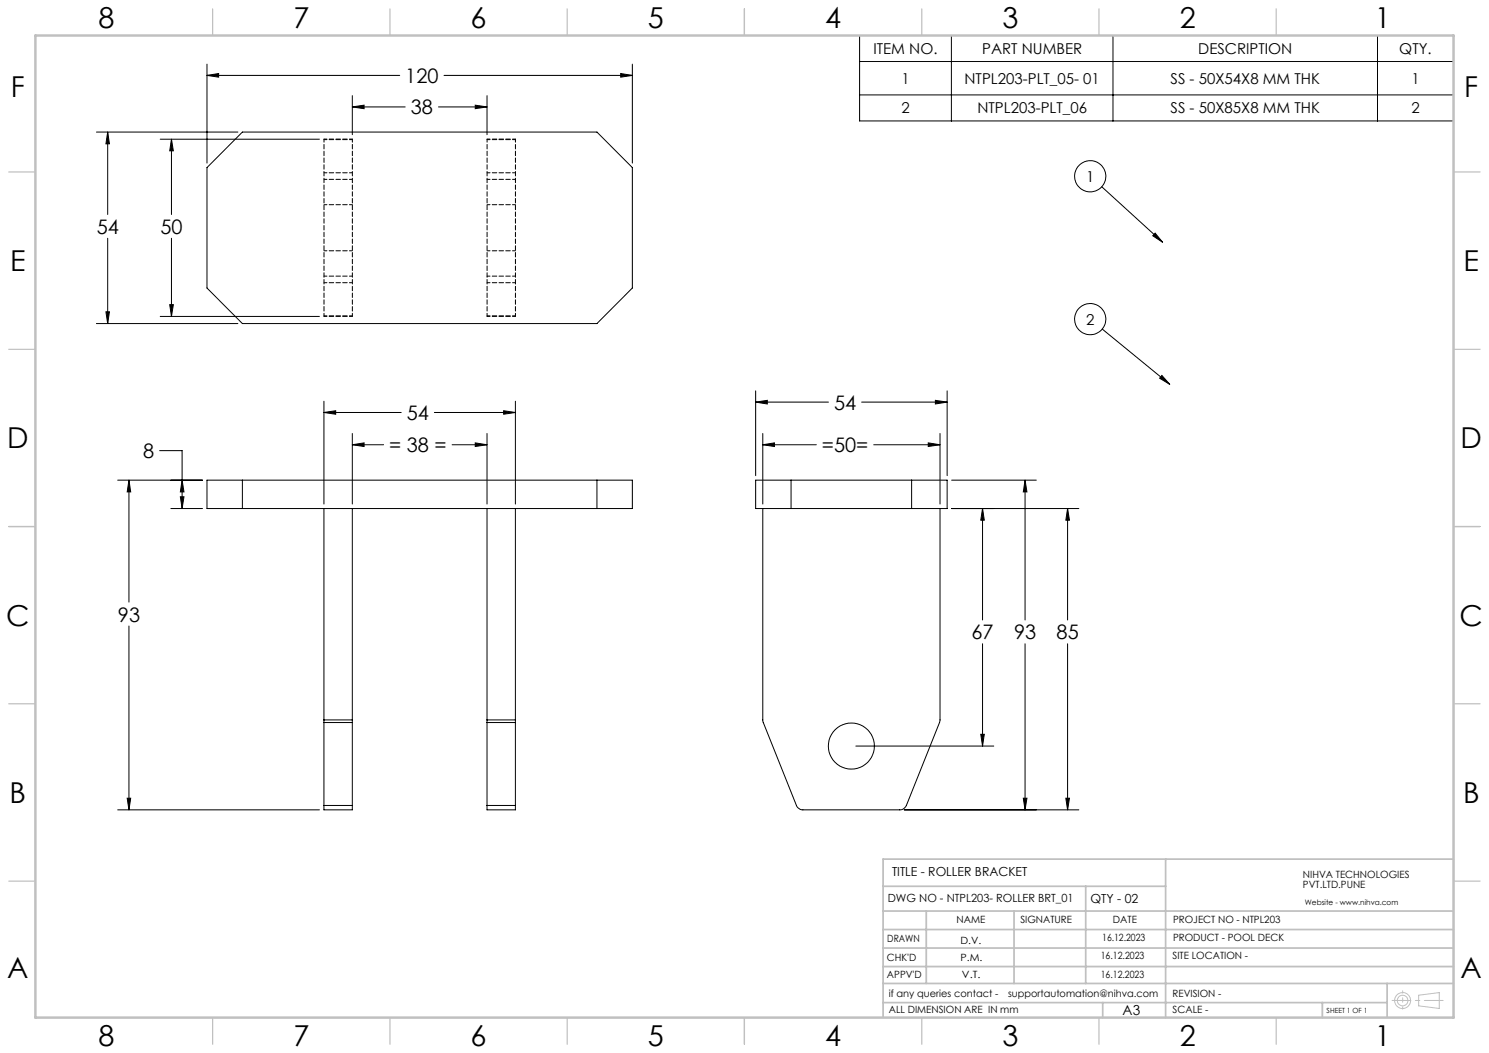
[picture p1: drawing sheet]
<svg xmlns="http://www.w3.org/2000/svg" width="420mm" height="297mm" viewBox="0 0 420 297" stroke-linecap="round" stroke-linejoin="round" font-family="sans-serif">
<g fill="none" stroke="#000" stroke-width=".28">
<path d="M58.4 18.1v27.9M178.4 18.1v27.9M242.5 10h167.5v24.1h-167.5zM242.5 17.4h167.5M268.4 10v24.1M313.9 10v24.1M388.5 10v24.1M27.2 37.2h39.9M30.4 37.2l.5 3.4h-1zM30.4 37.2v23.3M45.2 39.3h44.9M48.4 39.3l.5 3.2h-1z"/>
<path d="M48.4 39.3v21.2M58.4 21.3l3.3-.6v1.1zM58.4 21.3h54.3M68.4 37.2h100l10 10.1v33.9l-10 10.1h-100l-10-10.1v-33.9zM99.4 30.2l3.3-.5v1zM99.4 27v11M99.4 30.2h14.9M123.7 30.2h13.7M125.2 21.3h53.2M134.1 29.7l3.3 .5-3.3 .5zM137.4 27v11M175.1 20.7l3.3 .6-3.3 .5z"/>
<path d="M242.5 26.8h167.5M310.8 52.7l17.1 15.6M30.4 67.2v24.1M48.4 67.2v22M325.8 65.8l2.1 2.5-2.7-1.8zM27.2 91.3h39.9M29.9 87.9h1l-.5 3.4zM45.2 89.2h44.9M47.9 85.9h1l-.5 3.3zM310.9 92.8l19.1 15.6M91.4 116.3l3.3-.5v1zM91.4 113.2v29"/>
<path d="M91.4 116.3h21.8M122.5 116.3h22.9M142.1 115.8l3.3 .5-3.3 .5zM145.4 113.2v29M213.1 113.4l3.3-.5v1zM213.1 110.2v24M213.1 113.4h20.6M243 113.4h24.2M263.8 112.9l3.4 .5-3.4 .5zM267.2 110.2v24M327.7 105.9l2.3 2.5-2.9-1.7zM33.2 135.4h23.9"/>
<path d="M36.4 135.4l.5 3.3h-1zM36.4 135.4v34.4M45 127.1h6.4v16.3M51.4 135.4l.5 3.3h-1zM58.4 135.4h120v8h-120zM68.4 135.4v8M99.4 125.4l3.3-.5v1zM99.4 125.4h8.8M99.4 122.3v19.9M127.5 125.4h9.9M134.1 124.9l3.3 .5-3.3 .5zM137.4 122.3v19.9"/>
<path d="M168.4 135.4v8M213.1 135.4h54.1v8h-54.1zM215.2 125.4l3.2-.5v1zM215.2 122.3v19.9M215.2 125.4h15.1M223.1 135.4v8M246.5 125.4h18.6M257.1 135.4v8M261.8 124.9l3.3 .5-3.3 .5zM265.1 122.3v19.9M268.4 135.4h23.9M289.1 135.4l.6 3.3h-1.1z"/>
<path d="M289.1 135.4v39.5M48.2 143.4h8.9M50.9 140.1h1l-.5 3.3zM91.4 143.4v59.7M99.4 143.4v59.7M137.4 143.4v59.7M145.4 143.4v59.7M215.2 143.4v59.9l9.4 23.9a2.08 2.08 0 0 0 1.9 1.2h27.3a2.08 2.08 0 0 0 1.9-1.2l9.4-24v-59.8M268.4 143.4h35.9M277.1 143.4l.5 3.3h-1zM277.1 143.4v31.5M301.1 143.4l.6 3.3h-1.1z"/>
<path d="M301.1 143.4v31.5M36.4 176.6v51.8M277.1 181.6v28.8M289.1 181.6v46.8M301.1 181.6v46.8M91.4 203.1v.7M91.4 203.8v23.4M91.4 203.1h8M91.4 203.8h8M99.4 203.1v.7M99.4 203.8v23.4M137.4 203.1v.7"/>
<path d="M137.4 203.8v23.4M137.4 203.1h8M137.4 203.8h8M145.4 203.1v.7M145.4 203.8v23.4M241.4 210.4h38.9M276.6 207.1h1l-.5 3.3zM33.2 228.4h56.9M35.9 225.1h1l-.5 3.3zM91.4 227.2v1.2h8v-1.2M91.4 227.2h8M137.4 227.2v1.2h8v-1.2"/>
<path d="M137.4 227.2h8M255.1 228.4h49.2M288.6 225.1h1.1l-.6 3.3zM300.6 225.1h1.1l-.6 3.3z"/>
<circle cx="307.5" cy="49.7" r="4.4"/>
<circle cx="307.5" cy="90" r="4.4"/>
<circle cx="240.1" cy="210.4" r="6.5"/>
</g>
<g fill="none" stroke="#c0c0c0" stroke-width=".28">
<path d="M400.2 280.7l5.8-.7v4.4l-5.8-.7z"/>
<circle cx="395.6" cy="282.2" r="2.26"/>
<circle cx="395.6" cy="282.2" r="1.49"/>
</g>
<path d="M392.7 282.2h14.4" fill="none" stroke="#c0c0c0" stroke-width=".28" stroke-dasharray="15.2 1.3 1.3 1.3" stroke-dashoffset="9.9"/>
<path d="M395.7 279.5v5.1" fill="none" stroke="#c0c0c0" stroke-width=".28" stroke-dasharray="15.2 1.3 1.3 1.3" stroke-dashoffset="14.6"/>
<g fill="none" stroke="#c0c0c0" stroke-width=".35">
<path d="M60 2.5v7.5M110 2.5v7.5M160 2.5v7.5M210 2.5v7.5M260 2.5v7.5M310 2.5v7.5M360 2.5v7.5M2.5 48.5h7.5M410 48.5h7.5M2.5 98.5h7.5M410 98.5h7.5M2.5 148.5h7.5"/>
<path d="M410 148.5h7.5M2.5 198.5h7.5M410 198.5h7.5M2.5 248.5h7.5M410 248.5h7.5M60 287v7.5M110 287v7.5M160 287v7.5M210 287v7.5M260 287v7.5M310 287v7.5M360 287v7.5"/>
</g>
<g fill="none" stroke="#c0c0c0" stroke-width=".5">
<path d="M249.1 257h160.9M249.1 250h79.7M261.3 257v20.4M286 257v20.4M306.2 250v27.4M328.8 242.3v44.7M410 242.3h-160.9v44.7M249.1 272.6h160.9M249.1 267.4h160.9M249.1 262.2h160.9M249.1 277.4h160.9M391.3 277.4v9.6"/>
<path d="M249.1 282.8h142.2M311 282.8v4.2M373 282.8v4.2"/>
</g>
<path d="M10 10h400v277h-400z" fill="none" stroke="#c0c0c0" stroke-width=".7"/>
<g fill="#000">
<path d="M325.8 65.8l2.1 2.5-2.7-1.8zM327.7 105.9l2.3 2.5-2.9-1.7z"/>
<path d="M276.6 207.1h1l-.5 3.3zM277.1 143.4l.5 3.3h-1zM289.1 135.4l.6 3.3h-1.1zM288.6 225.1h1.1l-.6 3.3zM213.1 113.4l3.3-.5v1zM263.8 112.9l3.4 .5-3.4 .5zM215.2 125.4l3.2-.5v1zM261.8 124.9l3.3 .5-3.3 .5zM301.1 143.4l.6 3.3h-1.1zM300.6 225.1h1.1l-.6 3.3zM99.4 125.4l3.3-.5v1zM134.1 124.9l3.3 .5-3.3 .5zM91.4 116.3l3.3-.5v1zM142.1 115.8l3.3 .5-3.3 .5zM36.4 135.4l.5 3.3h-1zM35.9 225.1h1l-.5 3.3zM50.9 140.1h1l-.5 3.3zM51.4 135.4l.5 3.3h-1zM99.4 30.2l3.3-.5v1zM134.1 29.7l3.3 .5-3.3 .5zM58.4 21.3l3.3-.6v1.1zM175.1 20.7l3.3 .6-3.3 .5zM30.4 37.2l.5 3.4h-1zM29.9 87.9h1l-.5 3.4zM47.9 85.9h1l-.5 3.3zM48.4 39.3l.5 3.2h-1z"/>
</g>
<g fill="none" stroke="#000" stroke-width=".28" stroke-dasharray="1.3 .6" stroke-dashoffset=".4">
<path d="M91.4 39.2h8M91.4 39.4h8M137.4 39.2h8M137.4 39.4h8M91.4 50.6h8M99.4 48.7h-8M99.4 57.7h-8M137.4 50.6h8M145.4 48.7h-8M145.4 57.7h-8M91.4 79.7h8M91.4 70.7h8"/>
<path d="M99.4 77.9h-8M137.4 79.7h8M137.4 70.7h8M145.4 77.9h-8M91.4 89.2h8M91.4 89.2v-50M99.4 89.2v-50M99.4 89.1h-8M137.4 89.2h8M137.4 89.2v-50M145.4 89.2v-50M145.4 89.1h-8"/>
</g>
<g font-size="8.1">
<text x="27.8" y="8">8</text>
<text x="82.8" y="8">7</text>
<text x="132.8" y="8">6</text>
<text x="182.8" y="8">5</text>
<text x="232.8" y="8">4</text>
<text x="282.8" y="8">3</text>
<text x="332.8" y="8">2</text>
<text x="387.8" y="8">1</text>
<text x="3" y="27.2">F</text>
<text x="413" y="27.2">F</text>
<text x="2.8" y="76.5">E</text>
<text x="412.8" y="76.5">E</text>
<text x="2" y="126.5">D</text>
<text x="412" y="126.5">D</text>
<text x="1.7" y="176.5">C</text>
<text x="411.7" y="176.5">C</text>
<text x="2.7" y="226.5">B</text>
<text x="412.7" y="226.5">B</text>
<text x="2" y="275.7">A</text>
<text x="412" y="275.7">A</text>
<text x="27.8" y="295">8</text>
<text x="82.8" y="295">7</text>
<text x="132.8" y="295">6</text>
<text x="182.8" y="295">5</text>
<text x="232.8" y="295">4</text>
<text x="282.8" y="295">3</text>
<text x="332.8" y="295">2</text>
<text x="387.8" y="295">1</text>
</g>
<g font-size="5.6">
<text x="114.3" y="23.4">120</text>
<text x="115.9" y="32.3">38</text>
<text x="27.3" y="66">54</text>
<text x="45.3" y="66">50</text>
<text x="114.7" y="118.5">54</text>
<text x="235.2" y="115.5">54</text>
<text x="40.4" y="129.2">8</text>
<text x="109.8" y="127.5">= 38 =</text>
<text x="231.8" y="127.5">=50=</text>
<text x="33.3" y="175.3">93</text>
<text x="274" y="180.3">67</text>
<text x="286" y="180.3">93</text>
<text x="298" y="180.3">85</text>
</g>
<g font-size="4.2">
<text x="246.4" y="15.2">ITEM NO.</text>
<text x="277" y="15.2">PART NUMBER</text>
<text x="338" y="15.2">DESCRIPTION</text>
<text x="394.7" y="15.2">QTY.</text>
<text x="254.2" y="23.6">1</text>
<text x="272.1" y="23.6">NTPL203-PLT_05- 01</text>
<text x="330.2" y="23.6">SS - 50X54X8 MM THK</text>
<text x="398.1" y="23.6">1</text>
<text x="254.2" y="31.9">2</text>
<text x="275.7" y="31.9">NTPL203-PLT_06</text>
<text x="330.2" y="31.9">SS - 50X85X8 MM THK</text>
<text x="398.1" y="31.9">2</text>
<text x="306.4" y="51.2">1</text>
<text x="306.4" y="91.5">2</text>
</g>
<text font-size="3.9" x="316.7" y="286.4">A3</text>
<g font-size="3.5">
<text x="251.6" y="247.2">TITLE - ROLLER BRACKET</text>
<text x="307.6" y="254.8">QTY - 02</text>
</g>
<text font-size="3.2" x="250.4" y="254.5">DWG NO - NTPL203- ROLLER BRT_01</text>
<g font-size="2.8">
<text x="367.5" y="247.7">NIHVA TECHNOLOGIES</text>
<text x="367.5" y="250.5">PVT.LTD.PUNE</text>
<text x="269.8" y="260.4">NAME</text>
<text x="287.8" y="260.4">SIGNATURE</text>
<text x="313.9" y="260.5">DATE</text>
<text x="330.9" y="260.5">PROJECT NO - NTPL203</text>
<text x="250.3" y="265.7">DRAWN</text>
<text x="270.9" y="266.1">D.V.</text>
<text x="310.9" y="265.5">16.12.2023</text>
<text x="330.9" y="265.5">PRODUCT - POOL DECK</text>
<text x="250.2" y="271.1">CHK'D</text>
<text x="250.2" y="275.8">APPV'D</text>
<text x="270.9" y="271.1">P.M.</text>
<text x="271.3" y="275.8">V.T.</text>
<text x="310.5" y="270.6">16.12.2023</text>
<text x="310.5" y="275.8">16.12.2023</text>
<text x="330.7" y="270.6">SITE LOCATION -</text>
<text x="250.7" y="281.1">if any queries contact -</text>
<text x="284.3" y="281.1">supportautomation@nihva.com</text>
<text x="330.7" y="281.1">REVISION -</text>
<text x="250.7" y="285.6">ALL DIMENSION ARE IN mm</text>
<text x="330.7" y="285.6">SCALE -</text>
</g>
<text font-size="2.1" x="368.1" y="255.1">Website - www.nihva.com</text>
<text font-size="2" x="374.2" y="285.6">SHEET 1 OF 1</text>
</svg>
